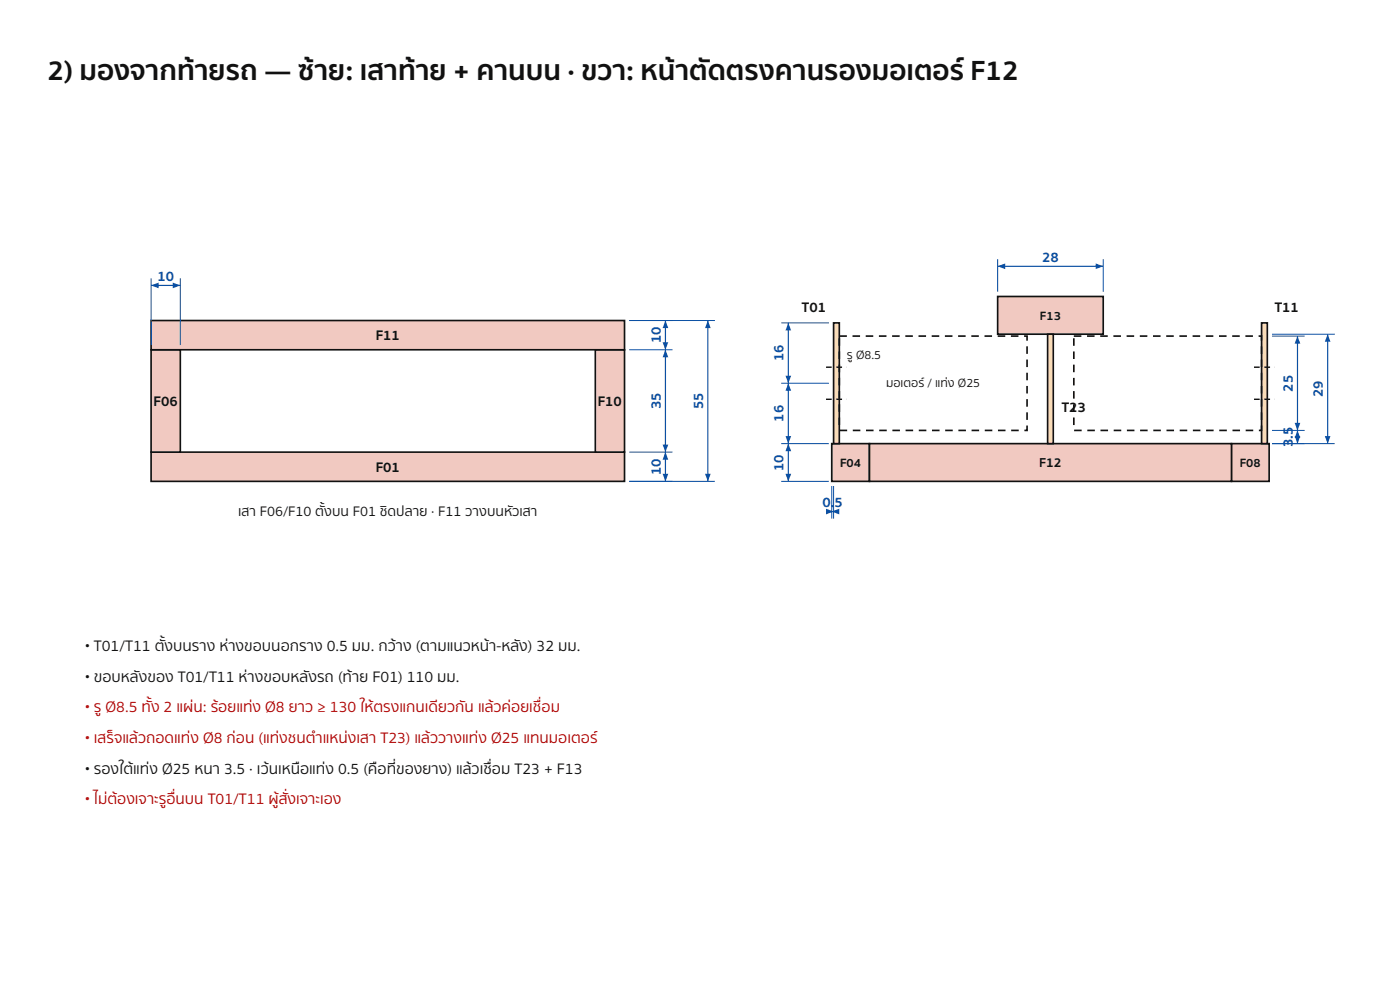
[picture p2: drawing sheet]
<svg xmlns="http://www.w3.org/2000/svg" width="297mm" height="210mm" viewBox="0 0 297 210" stroke-linecap="round" stroke-linejoin="round" font-family="sans-serif">
<path d="M32.1 95.9h100.4v6.2h-100.4z" fill="#f1c9c1"/>
<path d="M32.1 95.9h100.4v6.2h-100.4z" fill="none" stroke="#111" stroke-width=".35"/>
<path d="M32.1 74.2h6.2v21.7h-6.2z" fill="#f1c9c1"/>
<path d="M32.1 74.2h6.2v21.7h-6.2z" fill="none" stroke="#111" stroke-width=".35"/>
<path d="M126.3 74.2h6.2v21.7h-6.2z" fill="#f1c9c1"/>
<path d="M126.3 74.2h6.2v21.7h-6.2z" fill="none" stroke="#111" stroke-width=".35"/>
<path d="M32.1 68h100.4v6.2h-100.4z" fill="#f1c9c1"/>
<path d="M32.1 68h100.4v6.2h-100.4z" fill="none" stroke="#111" stroke-width=".35"/>
<path d="M133.5 74.2h9.2M133.5 68h9.2M133.5 95.9h9.2M133.5 102.1h9.2" fill="none" stroke="#0a4fa3" stroke-width=".21"/>
<path d="M141.2 95.9v6.2" fill="none" stroke="#0a4fa3" stroke-width=".25"/>
<g fill="#0a4fa3">
<path d="M140.6 100.5h1.2l-.6 1.6z"/>
<path d="M141.2 95.9l.6 1.6h-1.2z"/>
</g>
<path d="M141.2 74.2v21.7" fill="none" stroke="#0a4fa3" stroke-width=".25"/>
<g fill="#0a4fa3">
<path d="M140.6 94.3h1.2l-.6 1.6z"/>
<path d="M141.2 74.2l.6 1.6h-1.2z"/>
</g>
<path d="M141.2 68v6.2" fill="none" stroke="#0a4fa3" stroke-width=".25"/>
<g fill="#0a4fa3">
<path d="M140.6 72.6h1.2l-.6 1.6z"/>
<path d="M141.2 68l.6 1.6h-1.2z"/>
</g>
<path d="M133.5 68h18.2M133.5 102.1h18.2" fill="none" stroke="#0a4fa3" stroke-width=".21"/>
<path d="M150.2 68v34.1" fill="none" stroke="#0a4fa3" stroke-width=".25"/>
<g fill="#0a4fa3">
<path d="M149.6 100.5h1.2l-.6 1.6z"/>
<path d="M150.2 68l.6 1.6h-1.2z"/>
</g>
<path d="M32.1 59v14.2M38.3 59v14.2" fill="none" stroke="#0a4fa3" stroke-width=".21"/>
<path d="M32.1 60.5h6.2" fill="none" stroke="#0a4fa3" stroke-width=".25"/>
<g fill="#0a4fa3">
<path d="M32.1 60.5l1.6-.6v1.2z"/>
<path d="M36.7 59.9l1.6 .6-1.6 .6z"/>
</g>
<path d="M176.5 94.1h8v8h-8z" fill="#f1c9c1"/>
<path d="M176.5 94.1h8v8h-8z" fill="none" stroke="#111" stroke-width=".35"/>
<path d="M261.3 94.1h8v8h-8z" fill="#f1c9c1"/>
<path d="M261.3 94.1h8v8h-8z" fill="none" stroke="#111" stroke-width=".35"/>
<path d="M184.5 94.1h76.8v8h-76.8z" fill="#f1c9c1"/>
<path d="M184.5 94.1h76.8v8h-76.8z" fill="none" stroke="#111" stroke-width=".35"/>
<path d="M211.7 62.9h22.4v8h-22.4z" fill="#f1c9c1"/>
<path d="M211.7 62.9h22.4v8h-22.4z" fill="none" stroke="#111" stroke-width=".35"/>
<path d="M176.8 68.5h1.3v25.6h-1.3z" fill="#f9dcb8"/>
<path d="M176.8 68.5h1.3v25.6h-1.3z" fill="none" stroke="#111" stroke-width=".35"/>
<path d="M267.6 68.5h1.3v25.6h-1.3z" fill="#f9dcb8"/>
<path d="M267.6 68.5h1.3v25.6h-1.3z" fill="none" stroke="#111" stroke-width=".35"/>
<path d="M222.3 70.9h1.2v23.2h-1.2z" fill="#f9dcb8"/>
<path d="M222.3 70.9h1.2v23.2h-1.2z" fill="none" stroke="#111" stroke-width=".35"/>
<g fill="#111">
<path d="M180.9 71.1h1.6v.3h-1.6zM183.7 71.1h1.6v.3h-1.6zM186.5 71.1h1.6v.3h-1.6zM189.3 71.1h1.6v.3h-1.6zM192.1 71.1h1.6v.3h-1.6zM194.9 71.1h1.6v.3h-1.6zM197.7 71.1h1.6v.3h-1.6zM200.5 71.1h1.6v.3h-1.6zM203.3 71.1h1.6v.3h-1.6zM206.1 71.1h1.6v.3h-1.6zM208.9 71.1h1.6v.3h-1.6zM211.7 71.1h1.6v.3h-1.6zM214.5 71.1h1.6v.3h-1.6zM217.3 71.1h.8v1.1h-.4v-.9h.2v.1h-.6zM217.7 73.4h.4v1.6h-.4zM217.7 76.2h.4v1.6h-.4zM217.7 79h.4v1.6h-.4zM217.7 81.8h.4v1.6h-.4zM217.7 84.6h.4v1.6h-.4zM217.7 87.4h.4v1.6h-.4zM217.7 90.2h.4v1.2h-.8v-.3h.6v.2h-.2zM214.5 91.1h1.6v.3h-1.6zM211.7 91.1h1.6v.3h-1.6zM208.9 91.1h1.6v.3h-1.6zM206.1 91.1h1.6v.3h-1.6zM203.3 91.1h1.6v.3h-1.6zM200.5 91.1h1.6v.3h-1.6zM197.7 91.1h1.6v.3h-1.6zM194.9 91.1h1.6v.3h-1.6zM192.1 91.1h1.6v.3h-1.6zM189.3 91.1h1.6v.3h-1.6zM186.5 91.1h1.6v.3h-1.6zM183.7 91.1h1.6v.3h-1.6zM180.9 91.1h1.6v.3h-1.6zM178.1 91.1h1.6v.3h-1.6zM177.9 88.5h.3v1.6h-.3zM177.9 85.7h.3v1.6h-.3zM177.9 82.9h.3v1.6h-.3zM177.9 80.1h.3v1.6h-.3zM177.9 77.3h.3v1.6h-.3zM177.9 74.5h.3v1.6h-.3zM177.9 71.7h.3v1.6h-.3zM178.1 71.1h1.6v.3h-1.6z"/>
<path d="M230.6 71.1h1.6v.3h-1.6zM233.4 71.1h1.6v.3h-1.6zM236.2 71.1h1.6v.3h-1.6zM239 71.1h1.6v.3h-1.6zM241.8 71.1h1.6v.3h-1.6zM244.6 71.1h1.6v.3h-1.6zM247.4 71.1h1.6v.3h-1.6zM250.2 71.1h1.6v.3h-1.6zM253 71.1h1.6v.3h-1.6zM255.8 71.1h1.6v.3h-1.6zM258.6 71.1h1.6v.3h-1.6zM261.4 71.1h1.6v.3h-1.6zM264.2 71.1h1.6v.3h-1.6zM267 71.1h.8v1.1h-.3v-.9h.1v.1h-.6zM267.5 73.4h.3v1.6h-.3zM267.5 76.2h.3v1.6h-.3zM267.5 79h.3v1.6h-.3zM267.5 81.8h.3v1.6h-.3zM267.5 84.6h.3v1.6h-.3zM267.5 87.4h.3v1.6h-.3zM267.5 90.2h.3v1.2h-.7v-.3h.5v.2h-.1zM264.3 91.1h1.6v.3h-1.6zM261.5 91.1h1.6v.3h-1.6zM258.7 91.1h1.6v.3h-1.6zM255.9 91.1h1.6v.3h-1.6zM253.1 91.1h1.6v.3h-1.6zM250.3 91.1h1.6v.3h-1.6zM247.5 91.1h1.6v.3h-1.6zM244.7 91.1h1.6v.3h-1.6zM241.9 91.1h1.6v.3h-1.6zM239.1 91.1h1.6v.3h-1.6zM236.3 91.1h1.6v.3h-1.6zM233.5 91.1h1.6v.3h-1.6zM230.7 91.1h1.6v.3h-1.6zM227.9 91.1h1.6v.3h-1.6zM227.6 88.5h.4v1.6h-.4zM227.6 85.7h.4v1.6h-.4zM227.6 82.9h.4v1.6h-.4zM227.6 80.1h.4v1.6h-.4zM227.6 77.3h.4v1.6h-.4zM227.6 74.5h.4v1.6h-.4zM227.6 71.7h.4v1.6h-.4zM227.8 71.1h1.6v.3h-1.6z"/>
<path d="M175.2 84.5h1.2v.3h-1.2zM177.4 84.5h1.2v.3h-1.2zM179.6 84.5l.1 .3z"/>
<path d="M175.2 77.7h1.2v.3h-1.2zM177.4 77.7h1.2v.3h-1.2zM179.6 77.7l.1 .3z"/>
<path d="M266 84.5h1.2v.3h-1.2zM268.2 84.5h1.2v.3h-1.2zM270.4 84.5l.1 .3z"/>
<path d="M266 77.7h1.2v.3h-1.2zM268.2 77.7h1.2v.3h-1.2zM270.4 77.7l.1 .3z"/>
</g>
<path d="M165.7 68.5h10.1M165.7 94.1h10.1M165.7 81.3h10.1M165.7 102.1h10.1" fill="none" stroke="#0a4fa3" stroke-width=".21"/>
<path d="M167.2 94.1v8" fill="none" stroke="#0a4fa3" stroke-width=".25"/>
<g fill="#0a4fa3">
<path d="M166.6 100.5h1.2l-.6 1.6z"/>
<path d="M167.2 94.1l.6 1.6h-1.2z"/>
</g>
<path d="M167.2 81.3v12.8" fill="none" stroke="#0a4fa3" stroke-width=".25"/>
<g fill="#0a4fa3">
<path d="M166.6 92.5h1.2l-.6 1.6z"/>
<path d="M167.2 81.3l.6 1.6h-1.2z"/>
</g>
<path d="M167.2 68.5v12.8" fill="none" stroke="#0a4fa3" stroke-width=".25"/>
<g fill="#0a4fa3">
<path d="M166.6 79.7h1.2l-.6 1.6z"/>
<path d="M167.2 68.5l.6 1.6h-1.2z"/>
</g>
<path d="M269.9 71.3h6.9M269.9 94.1h6.9M269.9 91.3h6.9" fill="none" stroke="#0a4fa3" stroke-width=".21"/>
<path d="M275.3 91.3v2.8" fill="none" stroke="#0a4fa3" stroke-width=".25"/>
<g fill="#0a4fa3">
<path d="M274.7 92.5h1.2l-.6 1.6z"/>
<path d="M275.3 91.3l.6 1.6h-1.2z"/>
</g>
<path d="M275.3 71.3v20" fill="none" stroke="#0a4fa3" stroke-width=".25"/>
<g fill="#0a4fa3">
<path d="M274.7 89.7h1.2l-.6 1.6z"/>
<path d="M275.3 71.3l.6 1.6h-1.2z"/>
</g>
<path d="M269.9 70.9h13.3M269.9 94.1h13.3" fill="none" stroke="#0a4fa3" stroke-width=".21"/>
<path d="M281.7 70.9v23.2" fill="none" stroke="#0a4fa3" stroke-width=".25"/>
<g fill="#0a4fa3">
<path d="M281.1 92.5h1.2l-.6 1.6z"/>
<path d="M281.7 70.9l.6 1.6h-1.2z"/>
</g>
<path d="M211.7 55v6.9M234.1 55v6.9" fill="none" stroke="#0a4fa3" stroke-width=".21"/>
<path d="M211.7 56.5h22.4" fill="none" stroke="#0a4fa3" stroke-width=".25"/>
<g fill="#0a4fa3">
<path d="M211.7 56.5l1.6-.6v1.2z"/>
<path d="M232.5 55.9l1.6 .6-1.6 .6z"/>
</g>
<path d="M176.5 103.1v6.9M176.8 103.1v6.9" fill="none" stroke="#0a4fa3" stroke-width=".21"/>
<path d="M176.5 108.5h.3" fill="none" stroke="#0a4fa3" stroke-width=".25"/>
<g fill="#0a4fa3">
<path d="M176.5 108.5l1.6-.6v1.2z"/>
<path d="M175.2 107.9l1.6 .6-1.6 .6z"/>
</g>
<text font-size="6" fill="#111" x="10.1" y="17.1">2) มองจากท้ ายรถ — ซ้ าย: เสาท้ าย + คานบน · ขวา: หน้ าตั ดตรงคานรองมอเตอร์ F12</text>
<g font-size="3.3" fill="#111">
<text x="18.1" y="138.1">• T01/T11 ตั้ งบนราง ห่ างขอบนอกราง 0.5 มม. กว้ าง (ตามแนวหน้ า-หลั ง) 32 มม.</text>
<text x="18.1" y="144.5">• ขอบหลั งของ T01/T11 ห่ างขอบหลั งรถ (ท้ าย F01) 110 มม.</text>
<text x="18.1" y="164">• รองใต้ แท่ ง Ø25 หนา 3.5 · เว้ นเหนื อแท่ ง 0.5 (คื อที่ ของยาง) แล้ วเชื่ อม T23 + F13</text>
</g>
<g font-size="3.3" fill="#b00000">
<text x="18.1" y="151.1">• รู Ø8.5 ทั้ ง 2 แผ่ น: ร้ อยแท่ ง Ø8 ยาว ≥ 130 ให้ ตรงแกนเดี ยวกั น แล้ วค่ อยเชื่ อม</text>
<text x="18.1" y="157.6">• เสร็ จแล้ วถอดแท่ ง Ø8 ก่ อน (แท่ งชนตำ</text>
<text x="68.5" y="157.6">แหน่ งเสา T23) แล้ ววางแท่ ง Ø25 แทนมอเตอร์</text>
<text x="18.1" y="170.5">• ไม่ ต้ องเจาะรู อื่ นบน T01/T11 ผู้ สั่ งเจาะเอง</text>
</g>
<g font-size="3" fill="#0a4fa3">
<text x="33.4" y="59.5">10</text>
<text x="221.1" y="55.5">28</text>
<text x="140.2" y="72.8" transform="rotate(-90 140.2 72.8)">10</text>
<text x="166.2" y="76.6" transform="rotate(-90 166.2 76.6)">16</text>
<text x="274.3" y="83" transform="rotate(-90 274.3 83)">25</text>
<text x="140.2" y="86.8" transform="rotate(-90 140.2 86.8)">35</text>
<text x="149.2" y="86.8" transform="rotate(-90 149.2 86.8)">55</text>
<text x="166.2" y="89.4" transform="rotate(-90 166.2 89.4)">16</text>
<text x="280.7" y="84.2" transform="rotate(-90 280.7 84.2)">29</text>
<text x="274.3" y="94.8" transform="rotate(-90 274.3 94.8)">3.5</text>
<text x="140.2" y="100.7" transform="rotate(-90 140.2 100.7)">10</text>
<text x="166.2" y="99.8" transform="rotate(-90 166.2 99.8)">10</text>
<text x="174.5" y="107.4">0.5</text>
</g>
<g font-size="3" fill="#111">
<text x="170.1" y="66.1">T01</text>
<text x="270.5" y="66.1">T11</text>
<text x="79.7" y="72.1">F11</text>
<text x="32.6" y="86.1">F06</text>
<text x="126.8" y="86.1">F10</text>
<text x="225.3" y="87.3">T23</text>
<text x="79.7" y="100">F01</text>
<text x="50.5" y="109.5">เสา F06/F10 ตั้ งบน F01 ชิ ดปลาย · F11 วางบนหั วเสา</text>
</g>
<text font-size="2.8" fill="#111" x="220.5" y="99">F12</text>
<g font-size="2.6" fill="#111">
<text x="220.6" y="67.8">F13</text>
<text x="179.7" y="76.1">รู Ø8.5</text>
<text x="188" y="82">มอเตอร์ / แท่ ง Ø25</text>
<text x="178.2" y="99">F04</text>
<text x="263" y="99">F08</text>
</g>
</svg>
